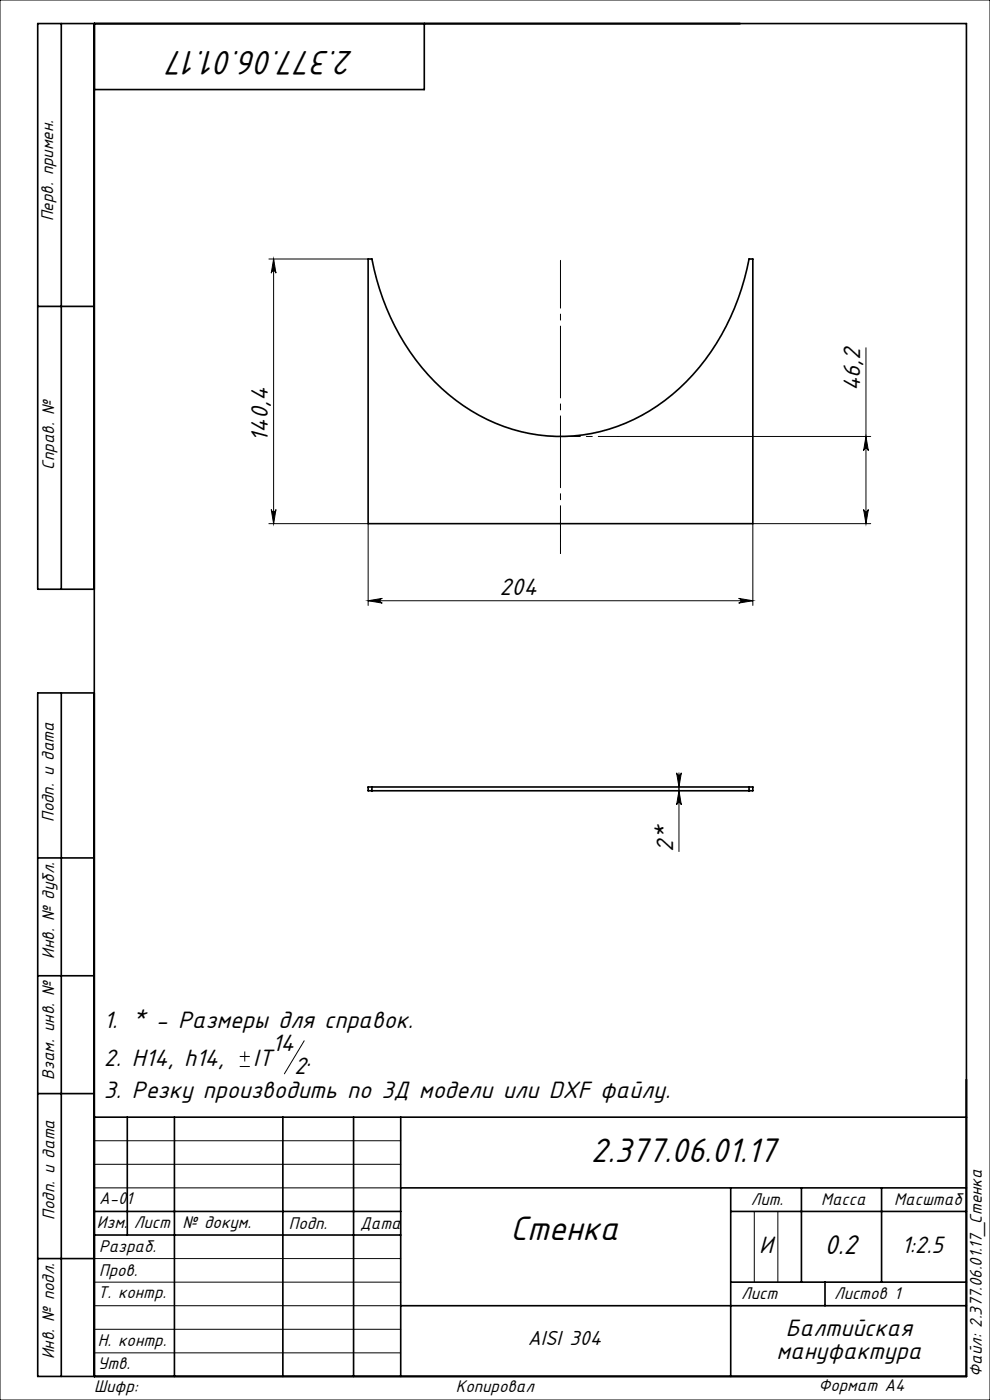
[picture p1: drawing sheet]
<svg xmlns="http://www.w3.org/2000/svg" width="210mm" height="297mm" viewBox="0 0 210 297" stroke-linecap="round" stroke-linejoin="round" font-family="sans-serif">
<g fill="none" stroke="#000" stroke-width=".21">
<path d="M0 0h210v297h-210zM57 54.9h21.1M58 54.9l.5 3a.5 .5 0 0 0-.5-.4 .5 .5 0 0 0-.5 .4zM58 54.9v56.2M183.7 73.8v37.3M131.1 92.6h53.6M183.7 92.6l.5 3a.5 .5 0 0 0-.5-.5 .5 .5 0 0 0-.5 .5zM57 111.1h21.1v17.3M57.5 108.1a.5 .5 0 0 0 .5 .5 .5 .5 0 0 0 .5-.5l-.5 3zM183.2 108.1a.5 .5 0 0 0 .5 .5 .5 .5 0 0 0 .5-.5l-.5 3zM184.7 111.1h-25v17.3M78.1 127.4l3-.5a.5 .5 0 0 0-.5 .5 .5 .5 0 0 0 .5 .5z"/>
<path d="M78.1 127.4h81.6M156.7 126.9l3 .5-3 .5a.5 .5 0 0 0 .5-.5 .5 .5 0 0 0-.5-.5zM143.5 164a.5 .5 0 0 0 .5 .4 .5 .5 0 0 0 .5-.4l-.5 3zM144 167.8l.5 3a.5 .5 0 0 0-.5-.5 .5 .5 0 0 0-.5 .5zM144 164v16.7M50.9 226.3h2.1M50.9 224.1h2.1M51.9 223.1v2.1M64.5 220.8l-4.2 7M20 242h65M20 247h65M20 252h65"/>
<path d="M160 257v15M165 257v15M20 277h65M20 272h65M20 267h65M20 287h65M20 282h65"/>
</g>
<path d="M118.9 92.6h12.2" fill="none" stroke="#000" stroke-width=".21" stroke-dasharray="15.2 1.3 1.3 1.3" stroke-dashoffset="11"/>
<path d="M118.9 111.1v6.3" fill="none" stroke="#000" stroke-width=".21" stroke-dasharray="15.2 1.3 1.3 1.3" stroke-dashoffset="14"/>
<path d="M118.9 117.4v-62.2" fill="none" stroke="#000" stroke-width=".21" stroke-dasharray="15.2 1.3 1.3 1.3" stroke-dashoffset="5.1"/>
<g fill="none" stroke="#000" stroke-width=".35">
<path d="M13 5v120M20 5v287M90 5v14h-70M78.1 54.9h.8a48.4 48.4 0 0 0 19.4 31.2 35.9 35.9 0 0 0 44.3-2.4 49.4 49.4 0 0 0 16.3-28.8h.8v56.2h-81.6zM8 65h12M20 125h-12v-120h197v287h-197v-145h12M13 147v145M78.9 167.8h80M78.9 167h80M78.9 167h-.8v.8h.8M78.9 167v.8M158.9 167h.8v.8h-.8"/>
<path d="M158.9 167v.8M8 182h12M8 207h12M8 232h12M20 237h185M27 237v25M37 237v55M60 237v55M75 237v55M85 237v55M20 257h65M85 252h120"/>
<path d="M155 252v40M155 257h50M170 252v20M187 252v20M8 267h12M20 262h65M85 277h120M155 272h50M175 272v5"/>
</g>
<g fill="#000">
<path d="M183.7 92.6l.5 3a.5 .5 0 0 0-.5-.5 .5 .5 0 0 0-.5 .5zM183.2 108.1a.5 .5 0 0 0 .5 .5 .5 .5 0 0 0 .5-.5l-.5 3z"/>
<path d="M57.5 108.1a.5 .5 0 0 0 .5 .5 .5 .5 0 0 0 .5-.5l-.5 3zM58 54.9l.5 3a.5 .5 0 0 0-.5-.4 .5 .5 0 0 0-.5 .4z"/>
<path d="M156.7 126.9l3 .5-3 .5a.5 .5 0 0 0 .5-.5 .5 .5 0 0 0-.5-.5zM78.1 127.4l3-.5a.5 .5 0 0 0-.5 .5 .5 .5 0 0 0 .5 .5z"/>
<path d="M143.5 164a.5 .5 0 0 0 .5 .4 .5 .5 0 0 0 .5-.4l-.5 3zM144 167.8l.5 3a.5 .5 0 0 0-.5-.5 .5 .5 0 0 0-.5 .5z"/>
</g>
<g font-size="8">
<text x="75.1" y="10.7" transform="rotate(-180 75.1 10.7)">2.377.06.01.17</text>
<text x="125.3" y="246.6">2.377.06.01.17</text>
<text x="108.3" y="263.1">Стенка</text>
</g>
<text font-size="6.4" x="174.9" y="266">0.2</text>
<g font-size="5.6">
<text x="182.4" y="83" transform="rotate(-90 182.4 83)">46,2</text>
<text x="56.8" y="93.7" transform="rotate(-90 56.8 93.7)">140,4</text>
<text x="106" y="126.2">204</text>
<text x="142.8" y="180.7" transform="rotate(-90 142.8 180.7)">2*</text>
<text x="22" y="218.1">1. * - Размеры для справок.</text>
<text x="22" y="226.2">2. Н14, h14,</text>
<text x="53.7" y="226.2">IT</text>
<text x="57.7" y="223">14</text>
<text x="62.4" y="227.9">2</text>
<text x="65" y="226.2">.</text>
<text x="22" y="232.8">3. Резку производить по 3Д модели или DXF файлу.</text>
<text x="161.1" y="265.7">И</text>
<text x="191.2" y="265.8">1:2.5</text>
<text x="166.7" y="283.3">Балтийская</text>
<text x="164.7" y="288.2">мануфактура</text>
</g>
<text font-size="4.8" x="111.9" y="285.4">AISI 304</text>
<g font-size="4">
<text x="11.3" y="46.9" transform="rotate(-90 11.3 46.9)">Перв. примен.</text>
<text x="11.5" y="99.6" transform="rotate(-90 11.5 99.6)">Справ. №</text>
<text x="11.4" y="174.4" transform="rotate(-90 11.4 174.4)">Подп. и дата</text>
<text x="11.5" y="203.4" transform="rotate(-90 11.5 203.4)">Инв. № дубл.</text>
<text x="11.5" y="229" transform="rotate(-90 11.5 229)">Взам. инв. №</text>
<text x="21" y="255.5">А-01</text>
<text x="159.2" y="255.6">Лит.</text>
<text x="174.2" y="255.6">Масса</text>
<text x="189.7" y="255.6">Масштаб</text>
<text x="11.5" y="258.8" transform="rotate(-90 11.5 258.8)">Подп. и дата</text>
<text x="20.6" y="260.5">Изм.</text>
<text x="28.4" y="260.5">Лист</text>
<text x="38.7" y="260.5">№ докум.</text>
<text x="61.3" y="260.6">Подп.</text>
<text x="76.4" y="260.6">Дата</text>
<text x="21" y="265.6">Разраб.</text>
<text x="20.7" y="275.4">Т. контр.</text>
<text x="21" y="270.8">Пров.</text>
<text x="157.2" y="275.6">Лист</text>
<text x="176.9" y="275.6">Листов 1</text>
<text x="20.7" y="285.6">Н. контр.</text>
<text x="11.5" y="288.4" transform="rotate(-90 11.5 288.4)">Инв. № подл.</text>
<text x="20.7" y="290.4">Утв.</text>
<text x="208.3" y="292.1" transform="rotate(-90 208.3 292.1)">Файл: 2.377.06.01.17_Стенка</text>
<text x="20" y="295.3">Шифр:</text>
<text x="96.7" y="295.3">Копировал</text>
<text x="173.6" y="295.1">Формат A4</text>
</g>
</svg>
